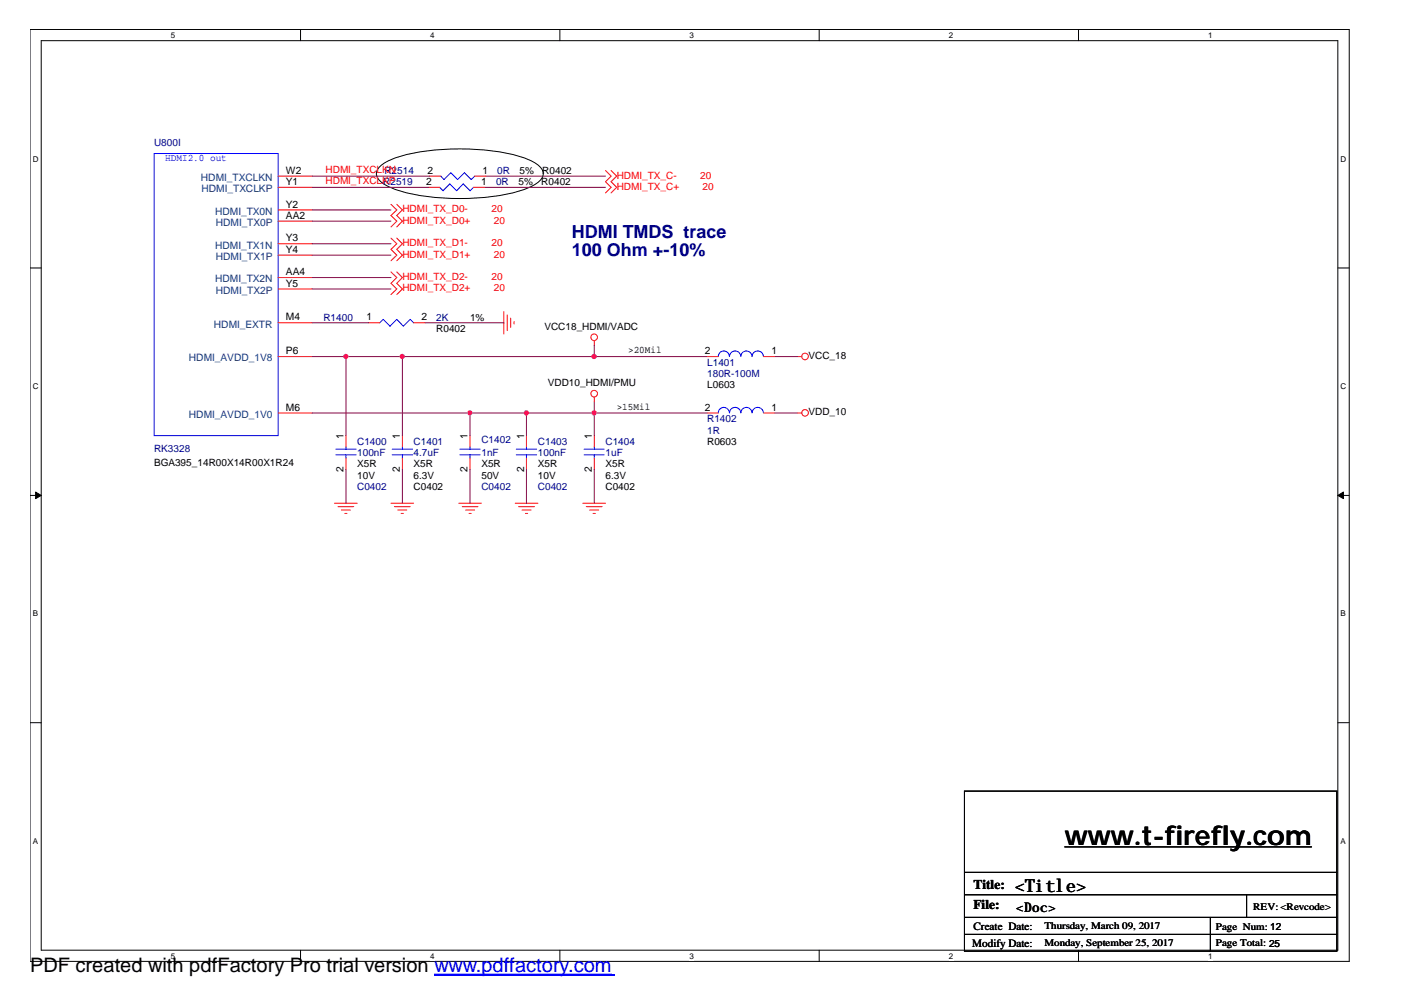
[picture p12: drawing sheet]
<svg xmlns="http://www.w3.org/2000/svg" width="297mm" height="210mm" viewBox="0 0 297 210" stroke-linecap="round" stroke-linejoin="round" font-family="sans-serif">
<path d="M6.3 6.2h279.2v197.2h-279.2zM8.7 8.6h274.3v192.5h-274.3z" fill="none" stroke="#000" stroke-width=".21"/>
<g fill="#fff">
<path d="M36.2 6.5h.9v1.9h-.9z"/>
<path d="M36.2 201.3h.9v1.9h-.9z"/>
</g>
<path d="M63.6 6.2v2.4M63.6 201.1v2.3" fill="none" stroke="#000" stroke-width=".21"/>
<g fill="#fff">
<path d="M91 6.5h.9v1.9h-.9z"/>
<path d="M91 201.3h.9v1.9h-.9z"/>
</g>
<path d="M118.4 6.2v2.4M118.4 201.1v2.3" fill="none" stroke="#000" stroke-width=".21"/>
<g fill="#fff">
<path d="M145.9 6.5h.9v1.9h-.9z"/>
<path d="M145.9 201.3h.9v1.9h-.9z"/>
</g>
<path d="M173.3 6.2v2.4M173.3 201.1v2.3" fill="none" stroke="#000" stroke-width=".21"/>
<g fill="#fff">
<path d="M200.7 6.5h1v1.9h-1z"/>
<path d="M200.7 201.3h1v1.9h-1z"/>
</g>
<path d="M228.2 6.2v2.4M228.2 201.1v2.3" fill="none" stroke="#000" stroke-width=".21"/>
<g fill="#fff">
<path d="M255.6 6.5h.9v1.9h-.9z"/>
<path d="M255.6 201.3h.9v1.9h-.9z"/>
<path d="M6.9 32.7h1.3v1.9h-1.3z"/>
<path d="M283.6 32.7h1.3v1.9h-1.3z"/>
<path d="M6.9 80.7h1.3v1.9h-1.3z"/>
<path d="M283.6 80.7h1.3v1.9h-1.3z"/>
</g>
<path d="M6.3 56.7h2.4M283 56.7h2.4" fill="none" stroke="#000" stroke-width=".21"/>
<g fill="#fff">
<path d="M6.9 128.9h1.2v1.9h-1.2z"/>
<path d="M283.6 128.9h1.2v1.9h-1.2z"/>
</g>
<path d="M6.3 104.8h2.4M283 104.8h2.4" fill="none" stroke="#000" stroke-width=".21"/>
<g fill="#000" stroke="#000" stroke-width=".21">
<path d="M7.5 104.1l1.2 .7-1.2 .7z" fill-rule="evenodd"/>
<path d="M283 104.8l1.2-.7v1.4z" fill-rule="evenodd"/>
</g>
<g fill="#fff">
<path d="M6.9 177h1.2v1.9h-1.2z"/>
<path d="M283.6 177h1.2v1.9h-1.2z"/>
</g>
<path d="M80.7 35a22.2 22.2 0 0 1 10.6-3.2 49.5 49.5 0 0 1 19.8 1.7 6.6 6.6 0 0 1 3.7 2.6 2.05 2.05 0 0 1-.9 2.4 22.4 22.4 0 0 1-10.7 3.2 49 49 0 0 1-19.7-1.7 6.7 6.7 0 0 1-3.8-2.6 2.08 2.08 0 0 1 1-2.4zM6.3 152.9h2.4M283 152.9h2.4M204 167.4h78.8v33.9h-78.8zM225.3 179.2h52.2M204 184.6h78.8M204 189.3h78.8M204 194.1h78.8M204 197.7h78.8M256.1 194.1v7.2M263.7 189.3v4.8" fill="none" stroke="#000" stroke-width=".21"/>
<g fill="none" stroke="#f00" stroke-width=".21">
<path d="M58.8 37.3h7.2M58.8 39.6h7.2M90.6 39.6h2.4M90.8 37.3h2.5M100.2 39.6h2.4M100.4 37.3h2.4M128.1 36.1l1.2 1.2-1.2 1.2 1.2 1.1-1.2 1.2M129.3 36.1l1.2 1.2-1.2 1.2 1.2 1.1-1.2 1.2M58.8 44.4h7.2M58.8 46.8h7.2M58.8 51.6h7.2M58.8 54h7.2"/>
<path d="M58.8 58.7h7.2M82.7 43.2l1.2 1.2-1.2 1.2 1.2 1.2-1.2 1.2M82.7 50.4l1.2 1.2-1.2 1.2 1.2 1.2-1.2 1.2M82.7 57.5l1.2 1.2-1.2 1.3 1.2 1.1-1.2 1.2M83.9 43.2l1.2 1.2-1.2 1.2 1.2 1.2-1.2 1.2M83.9 50.4l1.2 1.2-1.2 1.2 1.2 1.2-1.2 1.2M83.9 57.5l1.2 1.2-1.2 1.3 1.2 1.1-1.2 1.2M58.8 75.5h7.2M58.8 68.3h7.2M58.8 61.1h7.2M78 68.3h2.3M87.5 68.3h2.4"/>
<path d="M106.6 65.9v4.8M107.3 66.6v3.3M108 67.3v2M108.8 68v.6M125.7 72.1v1M149.6 75.5h2.4M161.5 75.5h2.4M168.7 75.5h.9M58.8 87.4h7.2M73.2 92.2v2.3M73.2 97v2.3M85.1 92.2v2.3"/>
<path d="M85.1 97v2.3M99.4 92.2v2.3M99.4 97v2.3M111.4 92.2v2.3M111.4 97v2.3M125.7 84v1M125.7 92.2v2.3M125.7 97v2.3M149.6 87.4h2.4M161.5 87.4h2.4M168.7 87.4h.9M70.8 106.5h4.8"/>
<path d="M71.5 107.2h3.3M72.2 107.9h1.9M72.9 108.6h.5M82.7 106.5h4.8M83.4 107.2h3.4M84.2 107.9h1.9M84.9 108.6h.4M97.1 106.5h4.8M97.8 107.2h3.3M98.5 107.9h1.9M99.2 108.6h.5M109 106.5h4.8"/>
<path d="M109.7 107.2h3.4M110.4 107.9h2M111.2 108.6h.4M123.3 106.5h4.8M124 107.2h3.4M124.8 107.9h1.9M125.5 108.6h.4"/>
<circle cx="125.7" cy="71.4" r=".7"/>
<circle cx="170.3" cy="75.4" r=".7"/>
<circle cx="125.7" cy="83.3" r=".7"/>
<circle cx="170.3" cy="87.4" r=".7"/>
</g>
<g fill="none" stroke="#00f" stroke-width=".21">
<path d="M32.6 32.5h26.2v59.7h-26.2zM93 39.6l.7 .8 1.5-1.5 1.4 1.5 1.4-1.5 1.4 1.5 .8-.8M93.3 37.3l.6 .7 1.5-1.5 1.4 1.5 1.5-1.5 1.4 1.5 .7-.7M80.3 68.3l.8-.7 1.4 1.4 1.4-1.4 1.4 1.4 1.5-1.4 .7 .7M152 75.4a1.16 1.16 0 0 1 1.1-1.1 1.16 1.16 0 0 1 1.2 1.1M154.3 75.4a1.19 1.19 0 0 1 1.2-1.1 1.19 1.19 0 0 1 1.2 1.1M156.8 75.4a1.16 1.16 0 0 1 1.1-1.1 1.16 1.16 0 0 1 1.2 1.1M159.1 75.4a1.19 1.19 0 0 1 1.2-1.1 1.19 1.19 0 0 1 1.2 1.1M71 96.2h4.4M71 95.1h4.4M73.2 94.5v.6M73.2 96.2v.8"/>
<path d="M83 96.2h4.3M83 95.1h4.3M85.1 94.5v.6M85.1 96.2v.8M97.3 96.2h4.3M97.3 95.1h4.3M99.4 94.5v.6M99.4 96.2v.8M109.2 96.2h4.3M109.2 95.1h4.3M111.4 94.5v.6M111.4 96.2v.8"/>
<path d="M123.6 96.2h4.2M123.6 95.1h4.2M125.7 94.5v.6M125.7 96.2v.8M152 87.3a1.16 1.16 0 0 1 1.1-1.1 1.16 1.16 0 0 1 1.2 1.1M154.3 87.3a1.19 1.19 0 0 1 1.2-1.1 1.19 1.19 0 0 1 1.2 1.1M156.8 87.3a1.16 1.16 0 0 1 1.1-1.1 1.16 1.16 0 0 1 1.2 1.1M159.1 87.3a1.19 1.19 0 0 1 1.2-1.1 1.19 1.19 0 0 1 1.2 1.1M91.9 206.1h37.5"/>
</g>
<g fill="none" stroke="#800040" stroke-width=".21">
<path d="M66 37.3h24.8M66 39.6h24.6M102.6 39.6h25.5M102.8 37.3h25.3M66 54h16.7M66 51.6h16.7M66 46.8h16.7M66 44.4h16.7M66 58.7h16.7M66 75.5h83.6M66 61.1h16.7M66 68.3h12"/>
<path d="M73.2 75.5v16.7M85.1 75.5v16.7M89.9 68.3h16.7M125.7 73.1v2.4M163.9 75.5h4.8M66 87.4h83.6M73.2 99.3v7.2M85.1 99.3v7.2M99.4 87.4v4.8M99.4 99.3v7.2M111.4 87.4v4.8M111.4 99.3v7.2"/>
<path d="M125.7 85v7.2M125.7 99.3v7.2M163.9 87.4h4.8"/>
</g>
<g fill="#f0f" stroke="#f0f" stroke-width=".21">
<circle cx="85.1" cy="75.4" r=".45"/>
<circle cx="73.2" cy="75.4" r=".45"/>
<circle cx="99.4" cy="87.4" r=".45"/>
<circle cx="111.4" cy="87.4" r=".45"/>
<circle cx="125.7" cy="87.4" r=".46"/>
<circle cx="125.7" cy="75.4" r=".46"/>
</g>
<path d="M91.9 206.3h38.1" fill="none" stroke="#00f" stroke-width=".3"/>
<text font-size="5.7" x="225.3" y="178.7">www.t-firefly.com</text>
<text font-size="4.2" x="6.3" y="205.7">PDF created with pdfFactory Pro trial version www.pdffactory.com</text>
<g font-size="3.8" fill="#000080">
<text x="120.9" y="50.3">HDMI TMDS trace</text>
<text x="120.9" y="54.2">100 Ohm +-10%</text>
</g>
<text font-size="3.8" x="214.8" y="188.8">&lt;Title&gt;</text>
<g font-size="2.8">
<text x="206" y="188.1">Title:</text>
<text x="206" y="192.4">File:</text>
<text x="215" y="193">&lt;Doc&gt;</text>
</g>
<g font-size="2.4">
<text x="206" y="196.7">Create Date:</text>
<text x="205.7" y="200.3">Modify Date:</text>
</g>
<g font-size="2.2" fill="#004080">
<text x="42.5" y="38.3">HDMI_TXCLKN</text>
<text x="42.6" y="40.7">HDMI_TXCLKP</text>
<text x="45.5" y="45.4">HDMI_TX0N</text>
<text x="45.6" y="47.8">HDMI_TX0P</text>
<text x="45.5" y="52.6">HDMI_TX1N</text>
<text x="45.5" y="59.7">HDMI_TX2N</text>
<text x="45.6" y="55">HDMI_TX1P</text>
<text x="45.6" y="62.2">HDMI_TX2P</text>
<text x="45.3" y="69.3">HDMI_EXTR</text>
<text x="40" y="76.5">HDMI_AVDD_1V8</text>
<text x="40" y="88.4">HDMI_AVDD_1V0</text>
</g>
<g font-size="2.2">
<text x="60.5" y="39.1">Y1</text>
<text x="60.5" y="36.8">W2</text>
<text x="90.2" y="39.1">2</text>
<text x="90.4" y="36.8">2</text>
<text x="101.8" y="39.1">1</text>
<text x="102.1" y="36.8">1</text>
<text x="60.5" y="43.9">Y2</text>
<text x="60.5" y="46.3">AA2</text>
<text x="60.5" y="51.1">Y3</text>
<text x="60.5" y="53.5">Y4</text>
<text x="60.5" y="58.2">AA4</text>
<text x="60.5" y="60.6">Y5</text>
<text x="60.5" y="67.8">M4</text>
<text x="77.5" y="67.8">1</text>
<text x="89.2" y="67.8">2</text>
<text x="60.5" y="74.9">P6</text>
<text x="149.1" y="74.9">2</text>
<text x="163.2" y="74.9">1</text>
<text x="60.5" y="86.9">M6</text>
<text x="149.1" y="86.9">2</text>
<text x="163.2" y="86.9">1</text>
<text x="72.7" y="92.9" transform="rotate(-90 72.7 92.9)">1</text>
<text x="84.6" y="92.9" transform="rotate(-90 84.6 92.9)">1</text>
<text x="98.9" y="92.9" transform="rotate(-90 98.9 92.9)">1</text>
<text x="110.9" y="92.9" transform="rotate(-90 110.9 92.9)">1</text>
<text x="125.2" y="92.9" transform="rotate(-90 125.2 92.9)">1</text>
<text x="72.7" y="99.8" transform="rotate(-90 72.7 99.8)">2</text>
<text x="84.6" y="99.8" transform="rotate(-90 84.6 99.8)">2</text>
<text x="98.9" y="99.8" transform="rotate(-90 98.9 99.8)">2</text>
<text x="110.9" y="99.8" transform="rotate(-90 110.9 99.8)">2</text>
<text x="125.2" y="99.8" transform="rotate(-90 125.2 99.8)">2</text>
</g>
<g font-size="2.1" fill="#000080">
<text x="32.6" y="30.8">U800I</text>
<text x="81.1" y="39.2">R2519</text>
<text x="81.3" y="36.8">R2514</text>
<text x="104.9" y="39.2">0R</text>
<text x="105.2" y="36.8">0R</text>
<text x="68.4" y="67.9">R1400</text>
<text x="92.3" y="67.9">2K</text>
<text x="149.6" y="77.4">L1401</text>
<text x="149.6" y="79.8">180R-100M</text>
<text x="149.6" y="89.3">R1402</text>
<text x="32.6" y="95.6">RK3328</text>
<text x="75.6" y="94.1">C1400</text>
<text x="87.5" y="94.1">C1401</text>
<text x="101.9" y="93.7">C1402</text>
<text x="113.8" y="94.1">C1403</text>
<text x="128.1" y="94.1">C1404</text>
<text x="149.6" y="91.8">1R</text>
<text x="75.6" y="96.5">100nF</text>
<text x="87.5" y="96.5">4.7uF</text>
<text x="101.9" y="96.5">1nF</text>
<text x="113.8" y="96.5">100nF</text>
<text x="128.1" y="96.5">1uF</text>
<text x="75.6" y="103.7">C0402</text>
<text x="101.9" y="103.7">C0402</text>
<text x="113.8" y="103.7">C0402</text>
</g>
<text font-size="2.1" fill="#00f" x="35" y="34.1">HDMI2.0 out</text>
<g font-size="2.1" fill="#f00">
<text x="68.9" y="36.6">HDMI_TXCLKN</text>
<text x="68.9" y="39">HDMI_TXCLKP</text>
<text x="130.5" y="40.1">HDMI_TX_C+</text>
<text x="130.5" y="37.8">HDMI_TX_C-</text>
<text x="148.2" y="37.8">20</text>
<text x="148.6" y="40.1">20</text>
<text x="85.1" y="47.3">HDMI_TX_D0+</text>
<text x="85.1" y="44.9">HDMI_TX_D0-</text>
<text x="104" y="44.9">20</text>
<text x="104.5" y="47.3">20</text>
<text x="85.1" y="52.1">HDMI_TX_D1-</text>
<text x="104" y="52.1">20</text>
<text x="85.1" y="54.5">HDMI_TX_D1+</text>
<text x="85.1" y="59.3">HDMI_TX_D2-</text>
<text x="104" y="59.3">20</text>
<text x="104.5" y="54.5">20</text>
<text x="85.1" y="61.7">HDMI_TX_D2+</text>
<text x="104.5" y="61.7">20</text>
</g>
<g font-size="2.1">
<text x="109.7" y="39.2">5%</text>
<text x="109.9" y="36.8">5%</text>
<text x="114.5" y="39.2">R0402</text>
<text x="114.7" y="36.8">R0402</text>
<text x="92.3" y="70.2">R0402</text>
<text x="99.4" y="67.9">1%</text>
<text x="115.2" y="69.8">VCC18_HDMI/VADC</text>
<text x="132.9" y="74.7">&gt;20Mil</text>
<text x="171.1" y="76">VCC_18</text>
<text x="115.9" y="81.7">VDD10_HDMI/PMU</text>
<text x="149.6" y="82.2">L0603</text>
<text x="130.5" y="86.7">&gt;15Mil</text>
<text x="171.1" y="87.9">VDD_10</text>
<text x="149.6" y="94.1">R0603</text>
<text x="32.6" y="98.7">BGA395_14R00X14R00X1R24</text>
<text x="75.6" y="98.9">X5R</text>
<text x="75.6" y="101.3">10V</text>
<text x="87.5" y="98.9">X5R</text>
<text x="87.5" y="101.3">6.3V</text>
<text x="101.9" y="98.9">X5R</text>
<text x="101.9" y="101.3">50V</text>
<text x="113.8" y="98.9">X5R</text>
<text x="113.8" y="101.3">10V</text>
<text x="128.1" y="98.9">X5R</text>
<text x="128.1" y="101.3">6.3V</text>
<text x="87.5" y="103.7">C0402</text>
<text x="128.1" y="103.7">C0402</text>
<text x="221" y="196.5">Thursday, March 09, 2017</text>
<text x="257.3" y="196.7">Page Num: 12</text>
<text x="265.1" y="192.5">REV: &lt;Revcode&gt;</text>
<text x="221" y="200.1">Monday, September 25, 2017</text>
<text x="257.3" y="200.1">Page Total: 25</text>
</g>
<g font-size="1.7">
<text x="36.2" y="8">5</text>
<text x="91" y="8">4</text>
<text x="145.9" y="8">3</text>
<text x="200.7" y="8">2</text>
<text x="255.6" y="8">1</text>
<text x="6.9" y="34.2">D</text>
<text x="283.6" y="34.2">D</text>
<text x="6.9" y="82.3">C</text>
<text x="283.6" y="82.3">C</text>
<text x="6.9" y="130.4">B</text>
<text x="283.6" y="130.4">B</text>
<text x="6.9" y="178.5">A</text>
<text x="283.6" y="178.5">A</text>
<text x="36.2" y="202.8">5</text>
<text x="91" y="202.8">4</text>
<text x="145.9" y="202.8">3</text>
<text x="200.7" y="202.8">2</text>
<text x="255.6" y="202.8">1</text>
</g>
</svg>
